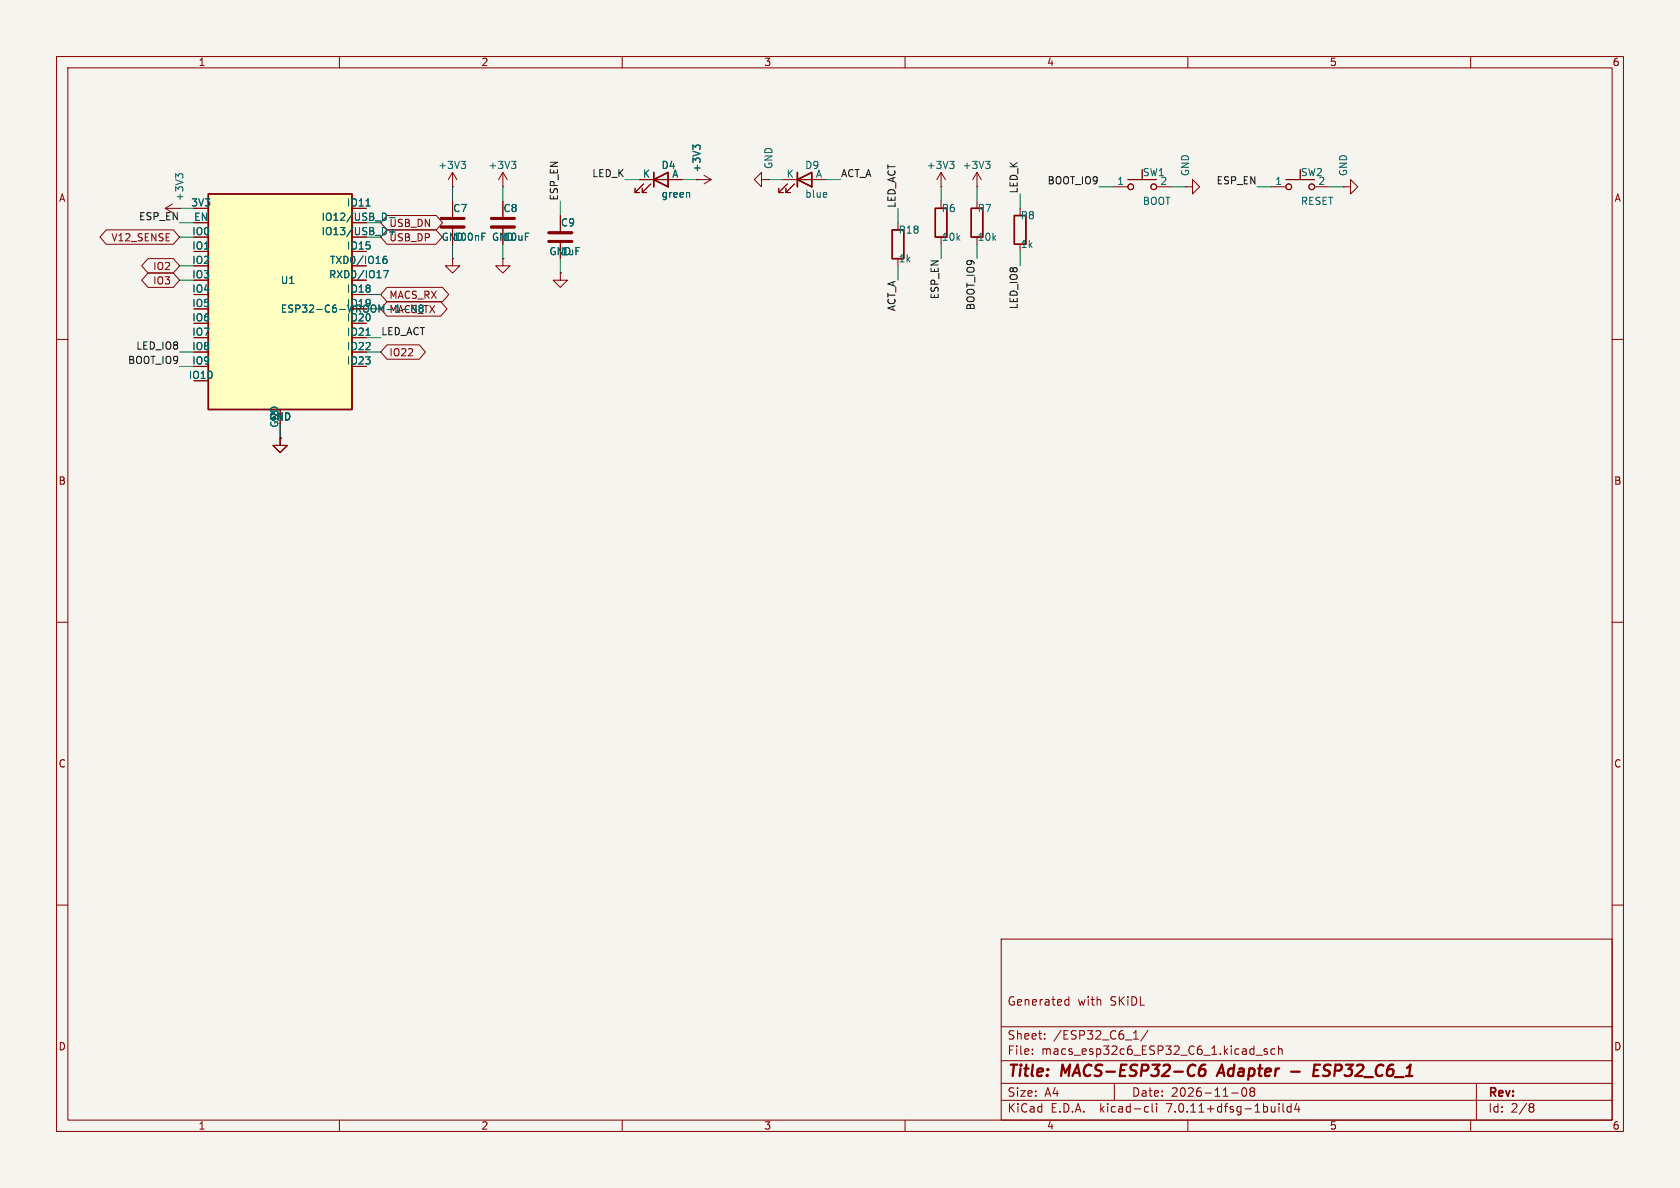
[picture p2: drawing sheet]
<svg xmlns="http://www.w3.org/2000/svg" width="297mm" height="210mm" viewBox="0 0 297 210" stroke-linecap="round" stroke-linejoin="round" font-family="sans-serif">
<path d="M0 0h297v210h-297z" fill="#f5f4ef" stroke="#f5f4ef" stroke-width=".18"/>
<g fill="none" stroke="#840000" stroke-width=".18">
<path d="M10 10h277v190h-277zM12 12h273v186h-273zM60 10v2M110 10v2M160 10v2M210 10v2M260 10v2M29.2 36.8l1.3 .8M29.2 36.8h2.5M30.5 36.1l-1.3 .7M31.7 36.8h.1M68.4 38.1h8.7l1.1 1.3-1.1 1.2h-8.7l-1.1-1.2z"/>
<path d="M80 33h.1M80 30.5v2.5M80 35.6v2.8M80 30.5l-.8 1.3M80 30.5l.8 1.3M88.9 33h.1M88.9 30.5l-.8 1.3M88.9 30.5v2.5M88.9 35.6v2.8M88.9 30.5l.8 1.3M99.1 38.1v2.8M113 31.8h7.6"/>
<path d="M113.8 32.5l-1.5 1.5h.7h-.7v-.7M115.1 32.5l-1.6 1.5h.8h-.8v-.7M123.2 31.8h.1M123.2 31.8h2.5M124.5 31l1.2 .8M125.7 31.8l-1.2 .7M134.6 31.8v-1.3l-1.3 1.3 1.3 1.2v-1.2h1.3M135.9 31.8h.1M138.4 31.8h7.6M139.2 32.5l-1.5 1.5h.7h-.7v-.7M140.5 32.5l-1.6 1.5h.8h-.8v-.7M158.7 39.4v1.2"/>
<path d="M166.4 33h.1M166.4 30.5l-.8 1.3M166.4 30.5v2.5M166.4 35.6v1.2M166.4 30.5l.7 1.3M172.7 33h.1M172.7 30.5l-.7 1.3M172.7 30.5v2.5M172.7 35.6v1.2M172.7 30.5l.8 1.3M180.3 36.8v1.3M196.8 33h2.6"/>
<path d="M199.4 31.8h5.1M204.5 33h2.5M209.5 33h1.3v-1.2l1.3 1.2-1.3 1.3v-1.3M209.5 33h.1M224.8 33h2.5M227.3 31.8h5.1M232.4 33h2.5M237.5 33h1.3v-1.2l1.2 1.2-1.2 1.3v-1.3M237.5 33h.1M10 60h2M18.8 40.6h11.8l1.1 1.3-1.1 1.3h-11.8l-1.1-1.3zM26.2 45.7h4.4l1.1 1.3-1.1 1.3h-4.4l-1.2-1.3z"/>
<path d="M26.2 48.3h4.4l1.1 1.2-1.1 1.3h-4.4l-1.2-1.3zM68.4 53.3h9.5l1.1 1.3-1.1 1.3h-9.5l-1.1-1.3zM68.4 50.8h9.8l1.1 1.3-1.1 1.2h-9.8l-1.1-1.2zM68.4 40.6h8.7l1.1 1.3-1.1 1.3h-8.7l-1.1-1.3zM80 45.7v1.3h1.3l-1.3 1.3-1.3-1.3h1.3M80 45.7h.1M80 40.4v2.8M88.9 45.7v1.3h1.3l-1.3 1.3-1.3-1.3h1.3M88.9 45.7h.1M88.9 40.4v2.8M99.1 48.3v1.2h1.2l-1.2 1.3-1.3-1.3h1.3M99.1 48.3h.1"/>
<path d="M99.1 42.9v2.8M285 60h2M49.5 77.5v1.2h1.3l-1.3 1.3-1.2-1.3h1.2M49.5 77.5h.1M68.4 61h5.7l1.1 1.2-1.1 1.3h-5.7l-1.1-1.3zM10 110h2M285 110h2M10 160h2M285 160h2M177 166h108v32h-108zM188.4 177.6h.6M188.4 176.8h.6"/>
<path d="M189 176.2v1.5M60 198v2M110 198v2M160 198v2M177 194.5h108M177 191.5h108M177 187.5h108M177 181.5h108M182.5 186.3v.1M182.5 185.5v.1M184.7 183.6v.1M184.7 182.8v.1"/>
<path d="M197 191.5v3M200.4 183.7h.8M202.6 195.6l.4 .1M203 182.1l-1.3 2M203 196.5l-.4 .1M203.7 195.1v1.3l.2 .2M204.5 195.1v.1M204.5 195.6v1M210 198v2M217.7 193.2h1.2M219.7 192.4a.81 .81 0 0 0 .3 1.4l.2-.1 .2-.5-.2-.8M221 192.4v.3l.2 .2"/>
<path d="M221.2 192.9l-.2 .3v.3l.2 .3 .5-.1 .1-.2-.1-.4-.2-.2M221.2 192.9h.3M221.7 192.4l.1 .3-.3 .2M222 186.5h1.2M224 185.5l-.3-.1-.2 .2v.2l.5 .2v.3h-.5M225.4 185.5l-.4-.1-.3 .3v.4l.1 .2h.6M226 185.5l.2-.1 .4 .1 .1 .9M226 184.9v1.5M226.1 195.1v.1M226.1 195.6v1M226.8 195.1v1.3l.2 .2M228.2 195.7l-.4-.1-.3 .3v.4l.2 .2h.5"/>
<path d="M228.2 195.1v1.5M229.2 195l-.3 1.1h.9M229.6 195.6v1M260 198v2M261 191.5v6.5M270.6 195.1h.3l.3 .3-.3 .3M270.6 195.7h.3M270.9 195.7l.2 .2 .1 .4-.3 .3h-.3"/>
<circle cx="199.9" cy="33" r=".51"/>
<circle cx="204" cy="33" r=".51"/>
<circle cx="227.8" cy="33" r=".51"/>
<circle cx="231.9" cy="33" r=".51"/>
</g>
<path d="M211 188.2l.3 .2M211.1 190l-.1 .1M213.1 188.2a.91 .91 0 0 0-1.1 .9l-.1 .7 .2 .3a.66 .66 0 0 0 1-.3v-.4l-.1-.3a.66 .66 0 0 0-1 .3M216 188.2l-.9 2M228.3 189.4h1.5M232.3 189.2h.7M233.4 188.2h-1l-.2 2h.9" fill="none" stroke="#840000" stroke-width=".4"/>
<path d="M78 38.6h4M86.9 38.6h4M78 40.1h4M86.9 40.1h4M97 42.7h4.1M97 41.1h4.1" fill="none" stroke="#840000" stroke-width=".51"/>
<path d="M36.8 34.3h25.4v38.1h-25.4zM115.6 31.8l2.5-1.3v2.5zM115.6 30.5v2.5M141 31.8l2.5-1.3v2.5zM141 30.5v2.5M165.4 36.8h2v5.1h-2zM171.7 36.8h2v5.1h-2zM179.3 38.1h2.1v5.1h-2.1zM157.7 40.6h2.1v5.1h-2.1z" fill="none" stroke="#840000" stroke-width=".25"/>
<g fill="none" stroke="#006464" stroke-width=".18">
<path d="M31.5 31.1l-.4-.4v.8M31.5 31l.3-.3h.3l.2 .3M64.7 36.4h.7M68.1 37.7l.2 .7M68.3 38.7l-.2 .2M81.5 28.5h.8l-.4 .5M82.1 29l.2 .2v.3l-.2 .3M90.4 28.5h.8l-.4 .5M91 29l.2 .2v.3l-.2 .3M121.8 34.1l.1 .8M123 26.1l-.5-.5v.8M123 25.9l.2-.3h.3l.3 .3"/>
<path d="M146.1 34.1l.1 .2-.6 .1M167.9 28.5h.8l-.5 .5M168.4 29l.3 .2v.3l-.3 .3M174.2 28.5h.8l-.4 .5M174.8 29l.2 .2v.3l-.2 .3M64.7 59.3h.7M67.8 47.8h.8l-.5 1.3M68.3 45.3l-.4 .1a.86 .86 0 0 0 0 1.2l.5-.1v-.5l-.2-.2h-.4l-.1 .2M69.4 40.5v1M85.2 41.8h.4M85.2 41.2h.6"/>
</g>
<path d="M36.8 34.3h25.4v38.1h-25.4z" fill="#ffffc2" stroke="#ffffc2" stroke-width=".18"/>
<g fill="none" stroke="#009600" stroke-width=".18">
<path d="M31.7 36.8h2.6M31.7 39.4h2.6M80 33v2.6M88.9 33v2.6M99.1 35.6v2.5M110.5 31.8h2.5M120.6 31.8h2.6M135.9 31.8h2.5M146 31.8h2.6M158.7 36.8v2.6M166.4 33v2.6M172.7 33v2.6"/>
<path d="M180.3 34.3v2.5M194.3 33h2.5M207 33h2.5M222.2 33h2.6M234.9 33h2.6M31.7 41.9h2.6M31.7 47h2.6M31.7 49.5h2.6M64.8 52.1h2.5M64.8 59.7h2.5M80 43.2v2.5M88.9 43.2v2.5"/>
<path d="M99.1 45.7v2.6M158.7 47v2.5M166.4 43.2v2.5M172.7 43.2v2.5M180.3 44.5v2.5M31.7 62.2h2.6M31.7 64.8h2.6M49.5 74.9v2.6M64.8 62.2h2.5"/>
</g>
<g font-size="2.8" fill="#840000">
<text x="178" y="190.9">Title:</text>
<text x="187.7" y="190.9">MACS-ESP32-C6</text>
<text x="216.3" y="190.9">Adapter</text>
<text x="234.6" y="190.9">ESP32_C6_1</text>
</g>
<g font-size="2.1" fill="#840000">
<text x="178" y="178">Generated</text>
<text x="190.5" y="178">with</text>
<text x="196.3" y="178">SKiDL</text>
<text x="178" y="184">Sheet:</text>
<text x="186.2" y="184">/ESP32_C6_1/</text>
<text x="178" y="186.7">File:</text>
<text x="184.1" y="186.7">macs_esp32c6_ESP32_C6_1.kicad_sch</text>
<text x="178" y="196.9">KiCad</text>
<text x="178" y="194.1">Size:</text>
<text x="184.7" y="194.1">A4</text>
<text x="185.7" y="196.9">E.D.A.</text>
<text x="194.6" y="196.9">kicad-cli</text>
<text x="200" y="194.1">Date:</text>
<text x="206.5" y="196.9">7.0.11+dfsg-1build4</text>
<text x="207" y="194.1">2026-11-08</text>
<text x="263" y="194.3">Rev:</text>
<text x="263" y="196.9">Id:</text>
<text x="267.1" y="196.9">2/8</text>
</g>
<g font-size="1.8" fill="#840000">
<text x="35" y="11.9">1</text>
<text x="85" y="11.9">2</text>
<text x="135" y="11.9">3</text>
<text x="185" y="11.9">4</text>
<text x="235" y="11.9">5</text>
<text x="285" y="11.9">6</text>
<text x="10.3" y="35.9">A</text>
<text x="285.3" y="35.9">A</text>
<text x="19.6" y="42.9">V12_SENSE</text>
<text x="27" y="47.9">IO2</text>
<text x="27" y="50.5">IO3</text>
<text x="68.7" y="53">MACS_RX</text>
<text x="68.7" y="63.2">IO22</text>
<text x="10.3" y="85.9">B</text>
<text x="285.3" y="85.9">B</text>
<text x="10.3" y="135.9">C</text>
<text x="285.3" y="135.9">C</text>
<text x="10.3" y="185.9">D</text>
<text x="285.3" y="185.9">D</text>
<text x="35" y="199.9">1</text>
<text x="85" y="199.9">2</text>
<text x="135" y="199.9">3</text>
<text x="185" y="199.9">4</text>
<text x="235" y="199.9">5</text>
<text x="285" y="199.9">6</text>
</g>
<g font-size="1.8" fill="#006464">
<text x="136.8" y="30" transform="rotate(-90 136.8 30)">GND</text>
<text x="32.6" y="35.7" transform="rotate(-90 32.6 35.7)">+3V3</text>
<text x="77.4" y="30.1">+3V3</text>
<text x="86.3" y="30.1">+3V3</text>
<text x="113.6" y="31.5">K</text>
<text x="116.8" y="30.1">D4</text>
<text x="116.8" y="35.2">green</text>
<text x="118.7" y="31.5">A</text>
<text x="124.1" y="30.6" transform="rotate(-90 124.1 30.6)">+3V3</text>
<text x="139" y="31.5">K</text>
<text x="142.2" y="30.1">D9</text>
<text x="142.2" y="35.2">blue</text>
<text x="144.1" y="31.5">A</text>
<text x="163.7" y="30.1">+3V3</text>
<text x="170.1" y="30.1">+3V3</text>
<text x="197.4" y="32.8">1</text>
<text x="201.9" y="31.3">SW1</text>
<text x="205" y="32.8">2</text>
<text x="210.4" y="31.2" transform="rotate(-90 210.4 31.2)">GND</text>
<text x="225.4" y="32.8">1</text>
<text x="229.9" y="31.3">SW2</text>
<text x="233" y="32.8">2</text>
<text x="238.4" y="31.2" transform="rotate(-90 238.4 31.2)">GND</text>
<text x="33.7" y="36.6">3V3</text>
<text x="33.9" y="41.7">IO0</text>
<text x="34.2" y="39.1">EN</text>
<text x="56.7" y="39.1">IO12/USB_D-</text>
<text x="56.7" y="41.7">IO13/USB_D+</text>
<text x="61.2" y="36.6">IO11</text>
<text x="68.7" y="40.3">USB_DN</text>
<text x="80" y="37.7">C7</text>
<text x="88.9" y="37.7">C8</text>
<text x="99.1" y="40.2">C9</text>
<text x="158.8" y="41.5">R18</text>
<text x="166.4" y="37.7">R6</text>
<text x="172.7" y="37.7">R7</text>
<text x="180.3" y="39">R8</text>
<text x="201.9" y="36.4">BOOT</text>
<text x="229.9" y="36.4">RESET</text>
<text x="33.9" y="46.7">IO2</text>
<text x="33.9" y="44.2">IO1</text>
<text x="58.2" y="46.7">TXD0/IO16</text>
<text x="61.2" y="44.2">IO15</text>
<text x="68.7" y="42.9">USB_DP</text>
<text x="78" y="42.8">GND</text>
<text x="80" y="42.8">100nF</text>
<text x="86.9" y="42.8">GND</text>
<text x="88.9" y="42.8">10uF</text>
<text x="97" y="45.3">GND</text>
<text x="99.1" y="45.3">1uF</text>
<text x="158.8" y="46.6">1k</text>
<text x="166.4" y="42.8">10k</text>
<text x="172.7" y="42.8">10k</text>
<text x="180.3" y="44">1k</text>
<text x="33.9" y="49.3">IO3</text>
<text x="33.9" y="51.8">IO4</text>
<text x="49.5" y="50.4">U1</text>
<text x="58.1" y="49.3">RXD0/IO17</text>
<text x="61.2" y="51.8">IO18</text>
<text x="33.9" y="54.4">IO5</text>
<text x="33.9" y="56.9">IO6</text>
<text x="33.9" y="59.4">IO7</text>
<text x="49.5" y="55.5">ESP32-C6-WROOM-1-N8</text>
<text x="61.2" y="54.4">IO19</text>
<text x="61.2" y="56.9">IO20</text>
<text x="61.2" y="59.4">IO21</text>
<text x="68.7" y="55.6">MACS_TX</text>
<text x="33.9" y="62">IO8</text>
<text x="33.9" y="64.5">IO9</text>
<text x="61.2" y="62">IO22</text>
<text x="61.2" y="64.5">IO23</text>
<text x="33.3" y="67.1">IO10</text>
<text x="47.5" y="74.5">GND</text>
<text x="49.3" y="75.7" transform="rotate(-90 49.3 75.7)">GND</text>
</g>
<g font-size="1.8" fill="#0f0f0f">
<text x="98.7" y="35.6" transform="rotate(-90 98.7 35.6)">ESP_EN</text>
<text x="104.6" y="31.4">LED_K</text>
<text x="148.6" y="31.4">ACT_A</text>
<text x="180" y="34.3" transform="rotate(-90 180 34.3)">LED_K</text>
<text x="185.1" y="32.7">BOOT_IO9</text>
<text x="215" y="32.7">ESP_EN</text>
<text x="24.5" y="39">ESP_EN</text>
<text x="158.4" y="36.8" transform="rotate(-90 158.4 36.8)">LED_ACT</text>
<text x="166" y="53" transform="rotate(-90 166 53)">ESP_EN</text>
<text x="67.3" y="59.3">LED_ACT</text>
<text x="158.4" y="55.1" transform="rotate(-90 158.4 55.1)">ACT_A</text>
<text x="172.4" y="54.9" transform="rotate(-90 172.4 54.9)">BOOT_IO9</text>
<text x="180" y="54.8" transform="rotate(-90 180 54.8)">LED_IO8</text>
<text x="22.5" y="64.4">BOOT_IO9</text>
<text x="24" y="61.9">LED_IO8</text>
</g>
</svg>
